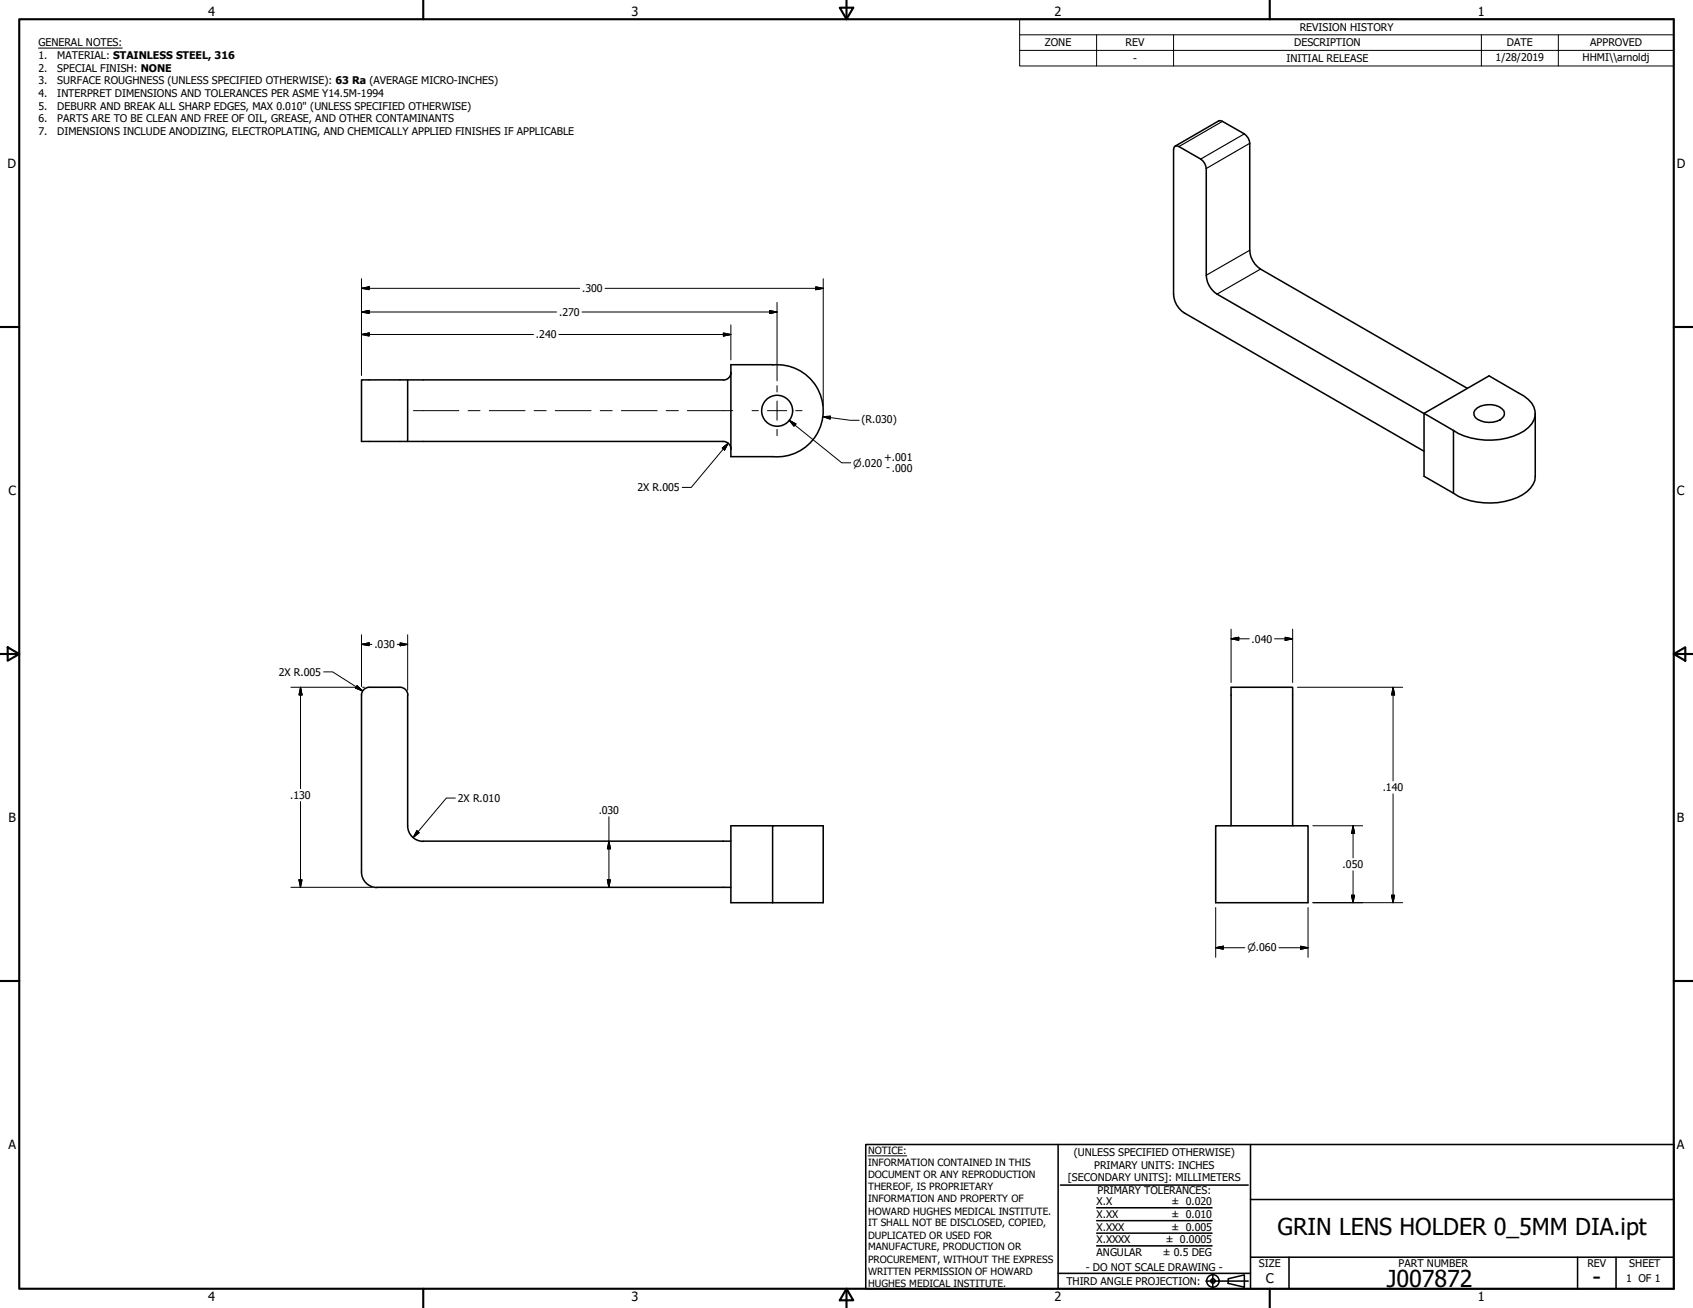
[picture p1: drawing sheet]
<svg xmlns="http://www.w3.org/2000/svg" width="559mm" height="432mm" viewBox="0 0 559 432" stroke-linecap="round" stroke-linejoin="round" font-family="sans-serif">
<!-- layer: Visible (ANSI) -->
<g fill="none" stroke="#000" stroke-width=".51">
<path d="M387.9 48.3l14.3-8.4 .6-.1 7.9 4.4a4.1 4.1 0 0 1 1.8 3.1v35.3a8 8 0 0 0 3.6 6.2l68.2 39.4M119.3 125.4h15.3v20.3h-15.3zM134.6 125.4h104.1M241.3 122.9a2.57 2.57 0 0 1-2.6 2.6M255 120.4h-13.8v30.3h13.8M255 120.5a15.2 15.2 0 0 1 16.7 15.1 15.2 15.2 0 0 1-16.7 15.1M470 136.5l-68.3-39.4a7.7 7.7 0 0 1-3.6-6.2v-35.3a4.2 4.2 0 0 0-1.8-3.1l-7.2-4.1-.7-.3-.5 .2-.4 .4-.2 48.4a7.7 7.7 0 0 0 3.6 6.2l79.1 45.7M470 136.5l9.7 5.6M486.8 135.4a6.9 6.9 0 0 1 9.6 .2 2.26 2.26 0 0 1-1.3 3 7.6 7.6 0 0 1-8.2-.8l-.4-1.6zM506.7 136.5v20.7a7.3 7.3 0 0 1-4.2 6.2 23.4 23.4 0 0 1-22.8-.6M134.6 145.7h104.1a2.57 2.57 0 0 1 2.6 2.6M479.7 142.1a23.2 23.2 0 0 0 23.4 .1 6.3 6.3 0 0 0 2.4-9.2l-2.6-2.3-11.4-6.6-21.5 12.4v20.7l9.7 5.6"/>
<path d="M479.7 142.1v20.7M119.3 229.4v58.4M119.3 229.5a2.57 2.57 0 0 1 2.6-2.6h10.1a2.57 2.57 0 0 1 2.6 2.6M134.6 229.4v43.2a5.1 5.1 0 0 0 5.1 5.1M139.6 277.7h101.6M255 272.6h-13.8v25.4h30.5v-25.4h-16.7v25.4M401.3 272.6h30.4v25.4h-30.4zM406.3 272.6v-45.7h20.4v45.7M119.3 287.9a5.1 5.1 0 0 0 5.1 5.1M124.4 292.9h116.8"/>
<circle cx="256.5" cy="135.6" r="5.1"/>
</g>
<!-- layer: Visible Narrow (ANSI) -->
<path d="M403.5 40.1l-14.4 8.3M410.7 44.2l-14.4 8.3M412.5 47.3l-14.4 8.3M412.5 82.6l-14.4 8.3M416.1 88.8l-14.4 8.3" fill="none" stroke="#000" stroke-width=".38"/>
<!-- layer: Border (ANSI) -->
<g fill="none" stroke="#000" stroke-width=".7">
<path d="M6.3 6.3h546.1v419.1h-546.1zM139.7 0v6.3M277.2 2.5h4.4l-2.2 3.8zM279.4 0v6.3M419.1 0v6.3M0 107.9h6.3M552.4 107.9h6.4M0 215.9h6.3M2.5 213.7l3.8 2.2-3.8 2.2zM552.4 215.9l3.9-2.2v4.4zM552.4 215.9h6.4M0 323.8h6.3"/>
<path d="M552.4 323.8h6.4M139.7 425.4v6.4M279.4 425.4l2.2 3.9h-4.4zM279.4 425.4v6.4M419.1 425.4v6.4"/>
</g>
<!-- layer: Title (ANSI) -->
<g fill="none" stroke="#000" stroke-width=".51">
<path d="M285.8 377.8h266.6v47.6h-266.6zM349.2 377.8v47.6M412.7 377.8v47.6M350 391.2h62M361.9 398.7h38.1M412.7 396h139.7M361.9 411.3h38.1M361.9 407.1h38.1M361.9 403h38.1M412.7 415h139.7M425.4 415v10.4M520.7 415v10.4"/>
<path d="M533.4 415v10.4M349.2 420.4h63.5M398 422.9h14M400.3 420.6v4.6M405.4 422.1l5.3-1.2v4l-5.3-1.2z"/>
<circle cx="400.3" cy="422.9" r="2.06"/>
<circle cx="400.3" cy="422.9" r=".73"/>
</g>
<path d="M286.5 381.6h12.8" fill="none" stroke="#000" stroke-width=".33"/>
<!-- layer: Symbol (ANSI) -->
<path d="M12.7 15.9h27.7M336.5 11.5v-5.2h215.9v5.2M336.5 16.6h215.9M361.9 11.5v10.3M387.3 11.5v10.3M488.9 11.5v10.3M514.3 11.5v10.3M552.4 11.5h-215.9v5.1M552.4 11.5v10.3h-215.9v-5.2" fill="none" stroke="#000" stroke-width=".33"/>
<!-- layer: Center Mark (ANSI) -->
<path d="M248.2 135.6h2.1M253.3 135.6h6.4M256.5 127.3v2.1M256.5 132.4v6.3M262.6 135.6h2.1M256.5 141.7v2.1" fill="none" stroke="#000" stroke-width=".33"/>
<!-- layer: Dimension (ANSI) -->
<g fill="none" stroke="#000" stroke-width=".33">
<path d="M119.3 95.2l2.6-.5v.9zM119.3 92v31.8M119.3 95.2h72M199.7 95.2h72M256.5 99.8v25.9M269.2 94.7l2.5 .5-2.5 .4zM271.7 92v42M119.3 103l2.6-.5v1zM119.3 110.4l2.6-.5v1zM119.3 103h64.4M119.3 110.4h56.8M184.5 110.4h56.7"/>
<path d="M192.1 103h64.4M238.8 109.9l2.4 .5-2.4 .5zM241.2 107.3v11.5M254 102.5l2.5 .5-2.5 .5zM260.5 138.7l2.2 1.3-.6 .7zM260.5 138.7l17.3 14.1h3M271.6 137.5l2.5-.1-.1 1zM271.6 137.5l9 1.2h3M238.4 147.9l1.9-1.6-1.2 2.3zM240.3 146.3l-12.1 14.6h-3M119.3 212.7l2.6-.5v1zM119.3 209.5v17.1"/>
<path d="M119.3 212.7h3.4M131.1 212.7h3.5M132.1 212.2l2.5 .5-2.5 .5zM134.6 209.5v18.3M406.3 210.9l2.6-.5v1zM406.3 210.9h6M406.3 207.7v17.6M420.7 210.9h6M424.2 210.4l2.5 .5-2.5 .5zM426.7 207.7v17.6M96 226.9h21.7M99.2 226.9l.5 2.5h-1z"/>
<path d="M99.2 226.9v33.4M106.8 221.8h3l9.9 6.3M117.9 226.3l1.8 1.8-2.4-1zM119.7 226.9h.6M428.2 226.9h34.8M459.8 226.9l.5 2.5h-1zM459.8 226.9v30.9M99.2 264.6v28.3M137.6 274.3l.8 .6-2 1.6zM150.3 263.5h-3l-10.9 13M201 277.7l.5 2.5h-1zM201 269.6v23.3"/>
<path d="M433.3 272.6h16.5M446.6 272.6l.5 2.5h-1zM446.6 272.6v10.6M459.8 262.1v35.9M96 292.9h26.8M98.7 290.4h1l-.5 2.5zM200.5 290.4h1l-.5 2.5zM401.3 299.6v16.4M431.7 299.6v16.4M433.3 298h29.7M446.1 295.5h1l-.5 2.5zM446.6 287.5v10.5"/>
<path d="M459.3 295.5h1l-.5 2.5zM401.3 312.9l2.5-.5v1zM401.3 312.9h9.6M422.1 312.9h9.6M429.3 312.4l2.4 .5-2.4 .5z"/>
</g>
<g fill="#000" stroke="#000" stroke-width=".33">
<path d="M119.3 95.2l2.6-.5zM119.3 95.2l2.6-.5v.9zM269.2 95.6l2.5-.4zM269.2 94.7l2.5 .5-2.5 .4zM119.3 103l2.6-.5zM119.3 103l2.6-.5v1zM119.3 110.4l2.6-.5zM119.3 110.4l2.6-.5v1zM238.8 110.9l2.4-.5zM238.8 109.9l2.4 .5-2.4 .5zM254 103.5l2.5-.5zM254 102.5l2.5 .5-2.5 .5z"/>
<path d="M260.5 138.7l2.2 1.3zM260.5 138.7l2.2 1.3-.6 .7zM271.6 137.5l2.5-.1zM271.6 137.5l2.5-.1-.1 1zM240.3 146.3l-1.2 2.3zM238.4 147.9l1.9-1.6-1.2 2.3zM119.3 212.7l2.6-.5zM119.3 212.7l2.6-.5v1zM132.1 213.2l2.5-.5zM132.1 212.2l2.5 .5-2.5 .5zM406.3 210.9l2.6-.5zM406.3 210.9l2.6-.5v1z"/>
<path d="M424.2 211.4l2.5-.5zM424.2 210.4l2.5 .5-2.5 .5zM99.2 226.9l.5 2.5zM99.2 226.9l.5 2.5h-1zM117.3 227.1l2.4 1zM117.9 226.3l1.8 1.8-2.4-1zM459.8 226.9l.5 2.5zM459.8 226.9l.5 2.5h-1zM137.6 274.3l-1.2 2.2zM137.6 274.3l.8 .6-2 1.6zM446.6 272.6l.5 2.5zM446.6 272.6l.5 2.5h-1z"/>
<path d="M98.7 290.4l.5 2.5zM98.7 290.4h1l-.5 2.5zM200.5 290.4l.5 2.5zM200.5 290.4h1l-.5 2.5zM201 277.7l.5 2.5zM201 277.7l.5 2.5h-1zM446.1 295.5l.5 2.5zM446.1 295.5h1l-.5 2.5zM459.3 295.5l.5 2.5zM459.3 295.5h1l-.5 2.5zM401.3 312.9l2.5-.5zM401.3 312.9l2.5-.5v1z"/>
<path d="M429.3 313.4l2.4-.5zM429.3 312.4l2.4 .5-2.4 .5z"/>
</g>
<!-- layer: Centerline (ANSI) -->
<path d="M136.5 135.6h14.9M154.5 135.6h3.9M161.5 135.6h11.8M176.3 135.6h4M183.3 135.6h11.8M198.1 135.6h4M205.1 135.6h11.8M219.9 135.6h4M226.9 135.6h15" fill="none" stroke="#000" stroke-width=".33"/>
<g font-size="7.7">
<text x="421.7" y="407.6">GRIN LENS HOLDER 0_5MM DIA.ipt</text>
<text x="457.7" y="424.8">J007872</text>
<text x="525.7" y="424.4">-</text>
</g>
<text font-size="4.4" x="417.8" y="423.5">C</text>
<g font-size="4.2">
<text x="68.7" y="5.3">4</text>
<text x="208.4" y="5.3">3</text>
<text x="348.1" y="5.3">2</text>
<text x="487.8" y="5.3">1</text>
<text x="2.5" y="55.5">D</text>
<text x="553.5" y="55.5">D</text>
<text x="2.8" y="163.4">C</text>
<text x="553.5" y="163.4">C</text>
<text x="2.9" y="271.4">B</text>
<text x="553.5" y="271.4">B</text>
<text x="2.8" y="379.3">A</text>
<text x="553.5" y="379.3">A</text>
<text x="68.7" y="429.5">4</text>
<text x="208.4" y="429.6">3</text>
<text x="348.1" y="429.6">2</text>
<text x="487.8" y="429.5">1</text>
</g>
<g font-size="3.5">
<text x="429" y="10.2">REVISION HISTORY</text>
<text x="12.7" y="15.3">GENERAL NOTES:</text>
<text x="344.9" y="15.3">ZONE</text>
<text x="371.5" y="15.3">REV</text>
<text x="427.2" y="15.3">DESCRIPTION</text>
<text x="497.4" y="15.3">DATE</text>
<text x="524.9" y="15.3">APPROVED</text>
<text x="12.7" y="19.5">1.</text>
<text x="12.7" y="23.7">2.</text>
<text x="18.9" y="19.5">MATERIAL: STAINLESS STEEL, 316</text>
<text x="18.9" y="23.7">SPECIAL FINISH: NONE</text>
<text x="374" y="20.3">-</text>
<text x="424.6" y="20.4">INITIAL RELEASE</text>
<text x="493.6" y="20.3">1/28/2019</text>
<text x="522.4" y="20.1">HHMI\\arnoldj</text>
<text x="12.7" y="27.8">3.</text>
<text x="18.9" y="27.8">SURFACE ROUGHNESS (UNLESS SPECIFIED OTHERWISE): 63 Ra (AVERAGE MICRO-INCHES)</text>
<text x="12.7" y="32">4.</text>
<text x="18.9" y="32">INTERPRET DIMENSIONS AND TOLERANCES PER ASME Y14.5M-1994</text>
<text x="12.7" y="36.2">5.</text>
<text x="12.7" y="40.4">6.</text>
<text x="18.9" y="36.2">DEBURR AND BREAK ALL SHARP EDGES, MAX 0.010&quot; (UNLESS SPECIFIED OTHERWISE)</text>
<text x="18.9" y="40.4">PARTS ARE TO BE CLEAN AND FREE OF OIL, GREASE, AND OTHER CONTAMINANTS</text>
<text x="12.7" y="44.6">7.</text>
<text x="18.9" y="44.6">DIMENSIONS INCLUDE ANODIZING, ELECTROPLATING, AND CHEMICALLY APPLIED FINISHES IF APPLICABLE</text>
<text x="192.2" y="96.5">.300</text>
<text x="184.5" y="104.3">.270</text>
<text x="176.9" y="111.7">.240</text>
<text x="284.4" y="139.7">(R.030)</text>
<text x="291.8" y="152.1">+.001</text>
<text x="292.5" y="155.6">- .000</text>
<text x="210.4" y="162.2">2X R.005</text>
<text x="123.6" y="214">.030</text>
<text x="413.1" y="212.2">.040</text>
<text x="92" y="223.1">2X R.005</text>
<text x="95.8" y="263.7">.130</text>
<text x="456.4" y="261.2">.140</text>
<text x="151.1" y="264.7">2X R.010</text>
<text x="197.6" y="268.8">.030</text>
<text x="443.2" y="286.6">.050</text>
<text x="354.5" y="381.6">(UNLESS SPECIFIED OTHERWISE)</text>
<text x="352.5" y="390">[SECONDARY UNITS]: MILLIMETERS</text>
<text x="361.1" y="385.8">PRIMARY UNITS: INCHES</text>
<text x="362.3" y="394.1">PRIMARY TOLERANCES:</text>
<text x="361.9" y="397.9">X.X</text>
<text x="386.7" y="398">± 0.020</text>
<text x="361.9" y="402.1">X.XX</text>
<text x="361.9" y="406.3">X.XXX</text>
<text x="386.7" y="402.1">± 0.010</text>
<text x="386.7" y="406.3">± 0.005</text>
<text x="361.9" y="410.5">X.XXXX</text>
<text x="384.7" y="410.5">± 0.0005</text>
<text x="358.4" y="419.7">- DO NOT SCALE DRAWING -</text>
<text x="361.9" y="414.6">ANGULAR</text>
<text x="383.8" y="414.7">± 0.5 DEG</text>
<text x="415.5" y="418.4">SIZE</text>
<text x="461.6" y="418.3">PART NUMBER</text>
<text x="523.9" y="418.3">REV</text>
<text x="537.8" y="418.4">SHEET</text>
<text x="352" y="424.2">THIRD ANGLE PROJECTION:</text>
<text x="536.7" y="423.2">1 OF 1</text>
</g>
<g font-size="3.3">
<text x="281.6" y="154.1">⌀.020</text>
<text x="411.7" y="314.1">⌀.060</text>
<text x="286.5" y="381.1">NOTICE:</text>
<text x="286.5" y="385">INFORMATION CONTAINED IN THIS</text>
<text x="286.5" y="389">DOCUMENT OR ANY REPRODUCTION</text>
<text x="286.5" y="392.9">THEREOF, IS PROPRIETARY</text>
<text x="286.5" y="396.9">INFORMATION AND PROPERTY OF</text>
<text x="286.5" y="400.9">HOWARD HUGHES MEDICAL INSTITUTE.</text>
<text x="286.5" y="404.9">IT SHALL NOT BE DISCLOSED, COPIED,</text>
<text x="286.5" y="408.9">DUPLICATED OR USED FOR</text>
<text x="286.5" y="412.8">MANUFACTURE, PRODUCTION OR</text>
<text x="286.5" y="416.8">PROCUREMENT, WITHOUT THE EXPRESS</text>
<text x="286.5" y="420.8">WRITTEN PERMISSION OF HOWARD</text>
<text x="286.5" y="424.8">HUGHES MEDICAL INSTITUTE.</text>
</g>
</svg>
